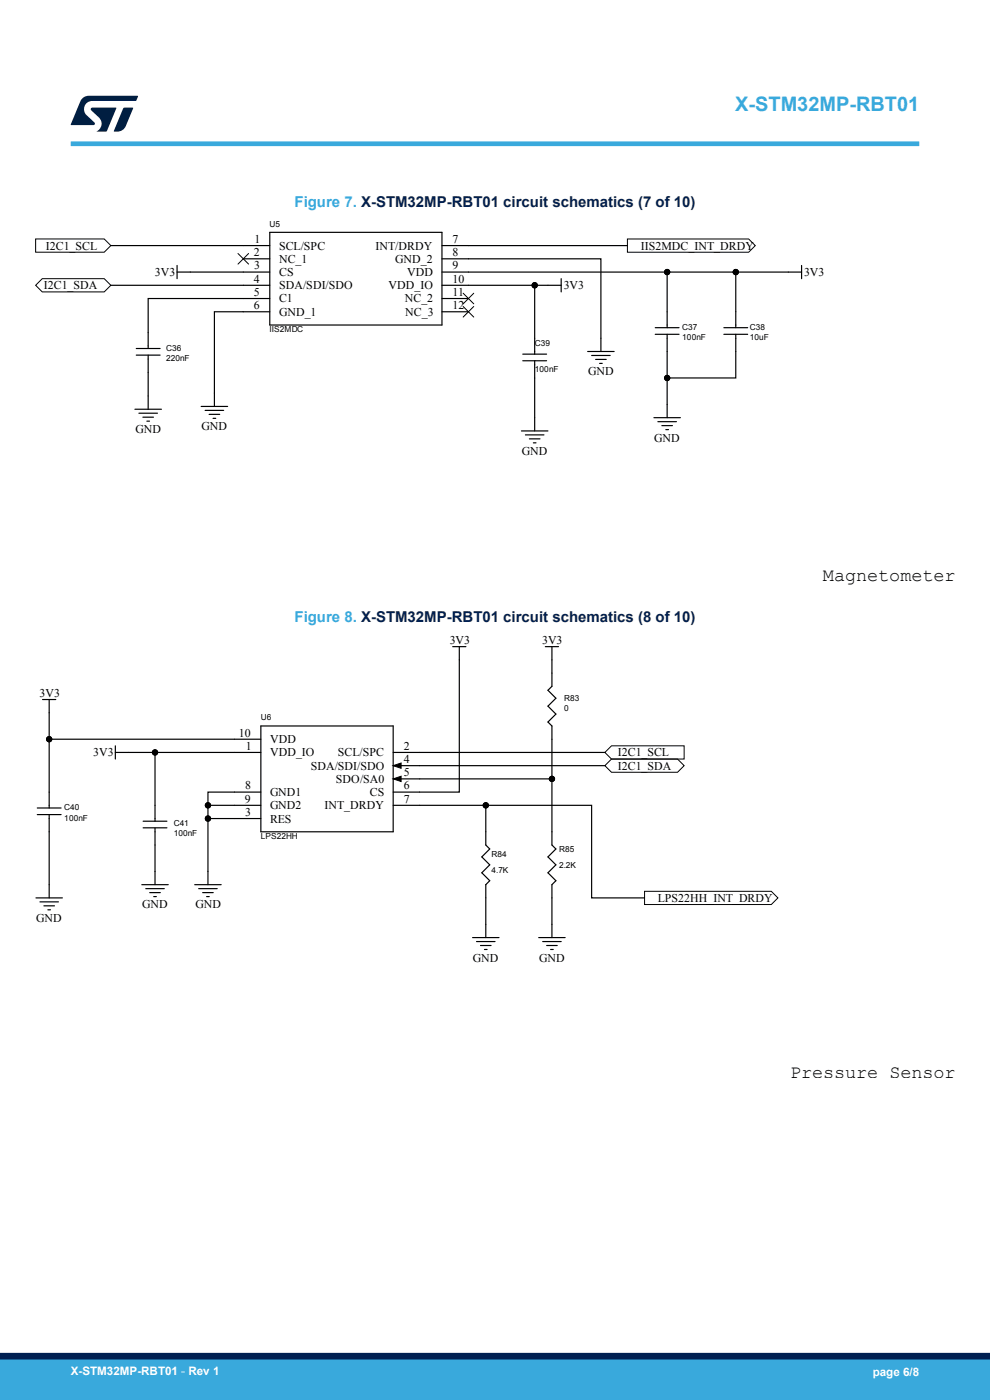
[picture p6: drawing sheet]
<svg xmlns="http://www.w3.org/2000/svg" width="210mm" height="297mm" viewBox="0 0 210 297" stroke-linecap="round" stroke-linejoin="round" font-family="sans-serif">
<g fill="none" stroke="#000" stroke-width=".25">
<path d="M23.5 52.1h33.7M37.6 56.3v2.8M37.6 57.7h19.6M51.6 54.9h5.6M57.2 49.3h36.5v19.7h-36.5zM93.7 54.9h33.8v19.7M93.7 57.7h76.3M93.7 52.1h5.7M99.4 52.1h33.7M119 59.1v2.8M141.5 57.7v11.8M156.1 57.7v11.8"/>
<path d="M170 56.3v2.8M23.5 60.5h33.7M28.9 75.3h5.1M28.9 73.9h5.1M31.4 75.3v11.5M57.2 63.3h-25.8v10.6M57.2 66.1h-11.7v20.1M93.7 60.5h25.3M93.7 63.3h5.7M93.7 66.1h5.7M110.9 76.5h5M110.9 75.1h5"/>
<path d="M113.4 60.5v14.6M113.4 76.5v14.9M124.7 74.6h5.6M125.5 75.4h3.9M126.3 76.2h2.3M127.2 77.1h.5M139 70.9h5M139 69.5h5M141.5 70.9v17.7M153.5 70.9h5.1M153.5 69.5h5.1M156.1 70.9v9.3h-14.6"/>
<path d="M28.6 86.8h5.6M29.5 87.7h3.9M30.3 88.5h2.3M31.2 89.3h.5M42.7 86.2h5.6M43.5 87.1h3.9M44.4 87.9h2.2M45.2 88.7h.6M110.6 91.4h5.6M111.5 92.3h3.9M112.3 93.1h2.2M113.1 93.9h.6"/>
<path d="M138.7 88.6h5.6M139.5 89.5h4M140.4 90.3h2.2M141.2 91.1h.6M96 137.2h2.8M97.4 137.2v30.8h-14M115.7 137.2h2.8M117.1 137.2v8.4l-.9 .8 1.7 1.7-1.7 1.7 1.7 1.7-1.7 1.7 .9 .8v25.3l.8 .8-1.7 1.7 1.7 1.7-1.7 1.7 1.7 1.6-.8 .9v11.2M9 148.4h2.8M10.4 148.4v8.4M24.5 158.2v2.8M24.5 159.6h30.8"/>
<path d="M32.9 159.6v14.6M55.3 156.8h-44.9v14.6M55.3 154h28.1v22.5h-28.1zM83.4 159.6h44.9M7.9 172.8h5.1M7.9 171.4h5.1M10.4 172.8v17.7M30.4 175.6h5M30.4 174.2h5M32.9 175.6v12.1M44.1 170.8h11.2M44.1 173.6v14.1"/>
<path d="M55.3 168h-11.2v5.6h11.2M83.4 170.8h42.1v19.7h11.2M83.4 165.2h33.7M83.4 162.4h44.9M103 170.8v8.5l.9 .8-1.7 1.7 1.7 1.7-1.7 1.7 1.7 1.6-.9 .9v11.2M7.6 190.5h5.6M8.5 191.3h3.9M9.3 192.2h2.3M10.2 193h.5M30.1 187.7h5.6M30.9 188.5h4M31.8 189.4h2.2"/>
<path d="M32.6 190.2h.6M41.3 187.7h5.6M42.1 188.5h4M43 189.4h2.2M43.8 190.2h.6M100.2 198.9h5.7M101.1 199.7h3.9M114.3 198.9h5.6M115.1 199.7h3.9M101.9 200.6h2.3M102.8 201.4h.5M116 200.6h2.2"/>
<path d="M116.8 201.4h.6"/>
</g>
<g fill="none" stroke="#000" stroke-width=".21">
<path d="M7.6 50.7h14.5l1.4 1.4-1.4 1.4h-14.5zM50.5 53.8l2.2 2.2M52.7 53.8l-2.2 2.2M133.1 50.7h25.7l1.4 1.4-1.4 1.4h-25.7zM7.6 60.5l1.4-1.4h13.1l1.4 1.4-1.4 1.4h-13.1zM98.2 62.2l2.3 2.3M98.2 65l2.3 2.3M100.5 62.2l-2.3 2.3M100.5 65l-2.3 2.3M128.3 159.6l1.4-1.4h15.4v2.8h-15.4zM83.4 165.2l1.7-.5v1.1zM83.4 162.4l1.7-.5v1.1z"/>
<path d="M128.3 162.4l1.4-1.4h14l1.4 1.4-1.4 1.4h-14zM136.7 189.1h26.9l1.4 1.4-1.4 1.4h-26.9z"/>
<circle cx="141.5" cy="57.7" r=".56"/>
<circle cx="156.1" cy="57.7" r=".56"/>
<circle cx="113.4" cy="60.5" r=".56"/>
<circle cx="141.5" cy="80.2" r=".56"/>
<circle cx="10.4" cy="156.8" r=".56"/>
<circle cx="32.9" cy="159.6" r=".56"/>
<circle cx="44.1" cy="170.8" r=".56"/>
<circle cx="44.1" cy="173.7" r=".56"/>
<circle cx="103" cy="170.8" r=".56"/>
<circle cx="117.1" cy="165.2" r=".56"/>
</g>
<g fill="#000">
<circle cx="141.5" cy="57.7" r=".56"/>
<circle cx="156.1" cy="57.7" r=".56"/>
<circle cx="113.4" cy="60.5" r=".56"/>
<circle cx="141.5" cy="80.2" r=".56"/>
<circle cx="10.4" cy="156.8" r=".56"/>
<circle cx="32.9" cy="159.6" r=".56"/>
<circle cx="44.1" cy="170.8" r=".56"/>
<circle cx="44.1" cy="173.7" r=".56"/>
<circle cx="103" cy="170.8" r=".56"/>
<circle cx="117.1" cy="165.2" r=".56"/>
</g>
<path d="M83.4 165.2l1.7-.5v1.1zM83.4 162.4l1.7-.5v1.1z" fill="#000"/>
<path d="M15 30.5h180" fill="none" stroke="#39a9dc" stroke-width="1"/>
<g fill="#001e41">
<path d="M17.6 20.8l1.2-.5 10.5 .1-.5 1h-9.2a1.74 1.74 0 0 0-1.6 1 1.74 1.74 0 0 0 .3 2l1.7 1.6 .1 .2-.1 .3h-5l2.1-5z"/>
<path d="M26.2 22.9h2.1l-1.6 3.9a1.92 1.92 0 0 1-1.8 1.1h-.7l-.1-.1z"/>
<path d="M19.4 22.9l5.2-.1 .1 .1-2.1 5h-2.1a1.85 1.85 0 0 0 .5-2.9l-1.6-1.6-.2-.2z"/>
</g>
<g fill="#39a9dc">
<path d="M0 288.4h210v8.6h-210z" fill-rule="evenodd"/>
<path d="M-.1 288.4h210.2v4.4h-210.2z" fill-rule="evenodd"/>
</g>
<path d="M0 287.7h210" fill="none" stroke="#002052" stroke-width="1.4"/>
<text font-size="4.2" fill="#39a9dc" x="156" y="23.5">X-STM32MP-RBT01</text>
<g font-size="3.9">
<text x="174.6" y="123.3">Magnetometer</text>
<text x="167.6" y="228.6">Pressure Sensor</text>
</g>
<g font-size="3.2" fill="#39a9dc">
<text x="62.5" y="43.8">Figure 7. X-STM32MP-RBT01 circuit schematics (7 of 10)</text>
<text x="62.5" y="131.9">Figure 8. X-STM32MP-RBT01 circuit schematics (8 of 10)</text>
</g>
<g font-size="2.5">
<text x="9.7" y="52.9">I2C1_SCL</text>
<text x="54" y="51.5">1</text>
<text x="59.2" y="52.9">SCL/SPC</text>
<text x="79.7" y="52.9">INT/DRDY</text>
<text x="96" y="51.5">7</text>
<text x="135.9" y="52.9">IIS2MDC_INT_DRDY</text>
<text x="32.9" y="58.5">3V3</text>
<text x="53.8" y="54.4">2</text>
<text x="53.8" y="60">4</text>
<text x="53.9" y="57.1">3</text>
<text x="59.2" y="55.8">NC_1</text>
<text x="59.2" y="58.5">CS</text>
<text x="83.9" y="55.8">GND_2</text>
<text x="86.4" y="58.5">VDD</text>
<text x="96" y="54.4">8</text>
<text x="96" y="57.1">9</text>
<text x="96" y="60">10</text>
<text x="170.5" y="58.5">3V3</text>
<text x="9.3" y="61.4">I2C1_SDA</text>
<text x="53.8" y="62.7">5</text>
<text x="53.8" y="65.6">6</text>
<text x="59.2" y="61.4">SDA/SDI/SDO</text>
<text x="59.2" y="64.2">C1</text>
<text x="82.4" y="61.4">VDD_IO</text>
<text x="85.9" y="64.2">NC_2</text>
<text x="96" y="62.7">11</text>
<text x="96" y="65.6">12</text>
<text x="119.6" y="61.4">3V3</text>
<text x="59.2" y="67">GND_1</text>
<text x="85.9" y="67">NC_3</text>
<text x="124.8" y="79.6">GND</text>
<text x="28.8" y="91.9">GND</text>
<text x="42.8" y="91.2">GND</text>
<text x="138.8" y="93.7">GND</text>
<text x="110.7" y="96.4">GND</text>
<text x="95.4" y="136.6">3V3</text>
<text x="115" y="136.6">3V3</text>
<text x="8.4" y="147.8">3V3</text>
<text x="19.8" y="160.5">3V3</text>
<text x="50.7" y="156.3">10</text>
<text x="52.2" y="159">1</text>
<text x="57.3" y="160.5">VDD_IO</text>
<text x="57.3" y="157.7">VDD</text>
<text x="71.7" y="160.5">SCL/SPC</text>
<text x="85.7" y="159">2</text>
<text x="85.7" y="161.9">4</text>
<text x="131.1" y="160.5">I2C1_SCL</text>
<text x="52" y="167.5">8</text>
<text x="65.9" y="163.3">SDA/SDI/SDO</text>
<text x="71.3" y="166.1">SDO/SA0</text>
<text x="85.7" y="164.6">5</text>
<text x="85.7" y="167.5">6</text>
<text x="131.1" y="163.3">I2C1_SDA</text>
<text x="51.9" y="170.2">9</text>
<text x="52" y="173.1">3</text>
<text x="57.3" y="168.9">GND1</text>
<text x="57.3" y="171.7">GND2</text>
<text x="68.8" y="171.7">INT_DRDY</text>
<text x="78.5" y="168.9">CS</text>
<text x="85.7" y="170.2">7</text>
<text x="57.3" y="174.5">RES</text>
<text x="139.5" y="191.3">LPS22HH_INT_DRDY</text>
<text x="7.7" y="195.5">GND</text>
<text x="30.1" y="192.7">GND</text>
<text x="41.4" y="192.7">GND</text>
<text x="100.3" y="204">GND</text>
<text x="114.4" y="204">GND</text>
</g>
<g font-size="2.5" fill="#fff">
<text x="15" y="291.6">X-STM32MP-RBT01 - Rev 1</text>
<text x="185.1" y="291.9">page 6/8</text>
</g>
<g font-size="1.8">
<text x="57.2" y="48.1">U5</text>
<text x="57.2" y="70.5">IIS2MDC</text>
<text x="144.7" y="69.9">C37</text>
<text x="159.1" y="69.9">C38</text>
<text x="35.2" y="74.4">C36</text>
<text x="35.2" y="76.6">220nF</text>
<text x="113.4" y="73.3">C39</text>
<text x="144.7" y="72.1">100nF</text>
<text x="159.1" y="72.1">10uF</text>
<text x="113.4" y="78.9">100nF</text>
<text x="119.7" y="148.7">R83</text>
<text x="55.3" y="152.7">U6</text>
<text x="119.7" y="150.9">0</text>
<text x="13.6" y="171.9">C40</text>
<text x="13.6" y="174.1">100nF</text>
<text x="36.8" y="175.2">C41</text>
<text x="36.8" y="177.4">100nF</text>
<text x="55.3" y="178">LPS22HH</text>
<text x="104.3" y="181.8">R84</text>
<text x="104.3" y="185.2">4.7K</text>
<text x="118.6" y="180.7">R85</text>
<text x="118.6" y="184.1">2.2K</text>
</g>
</svg>
